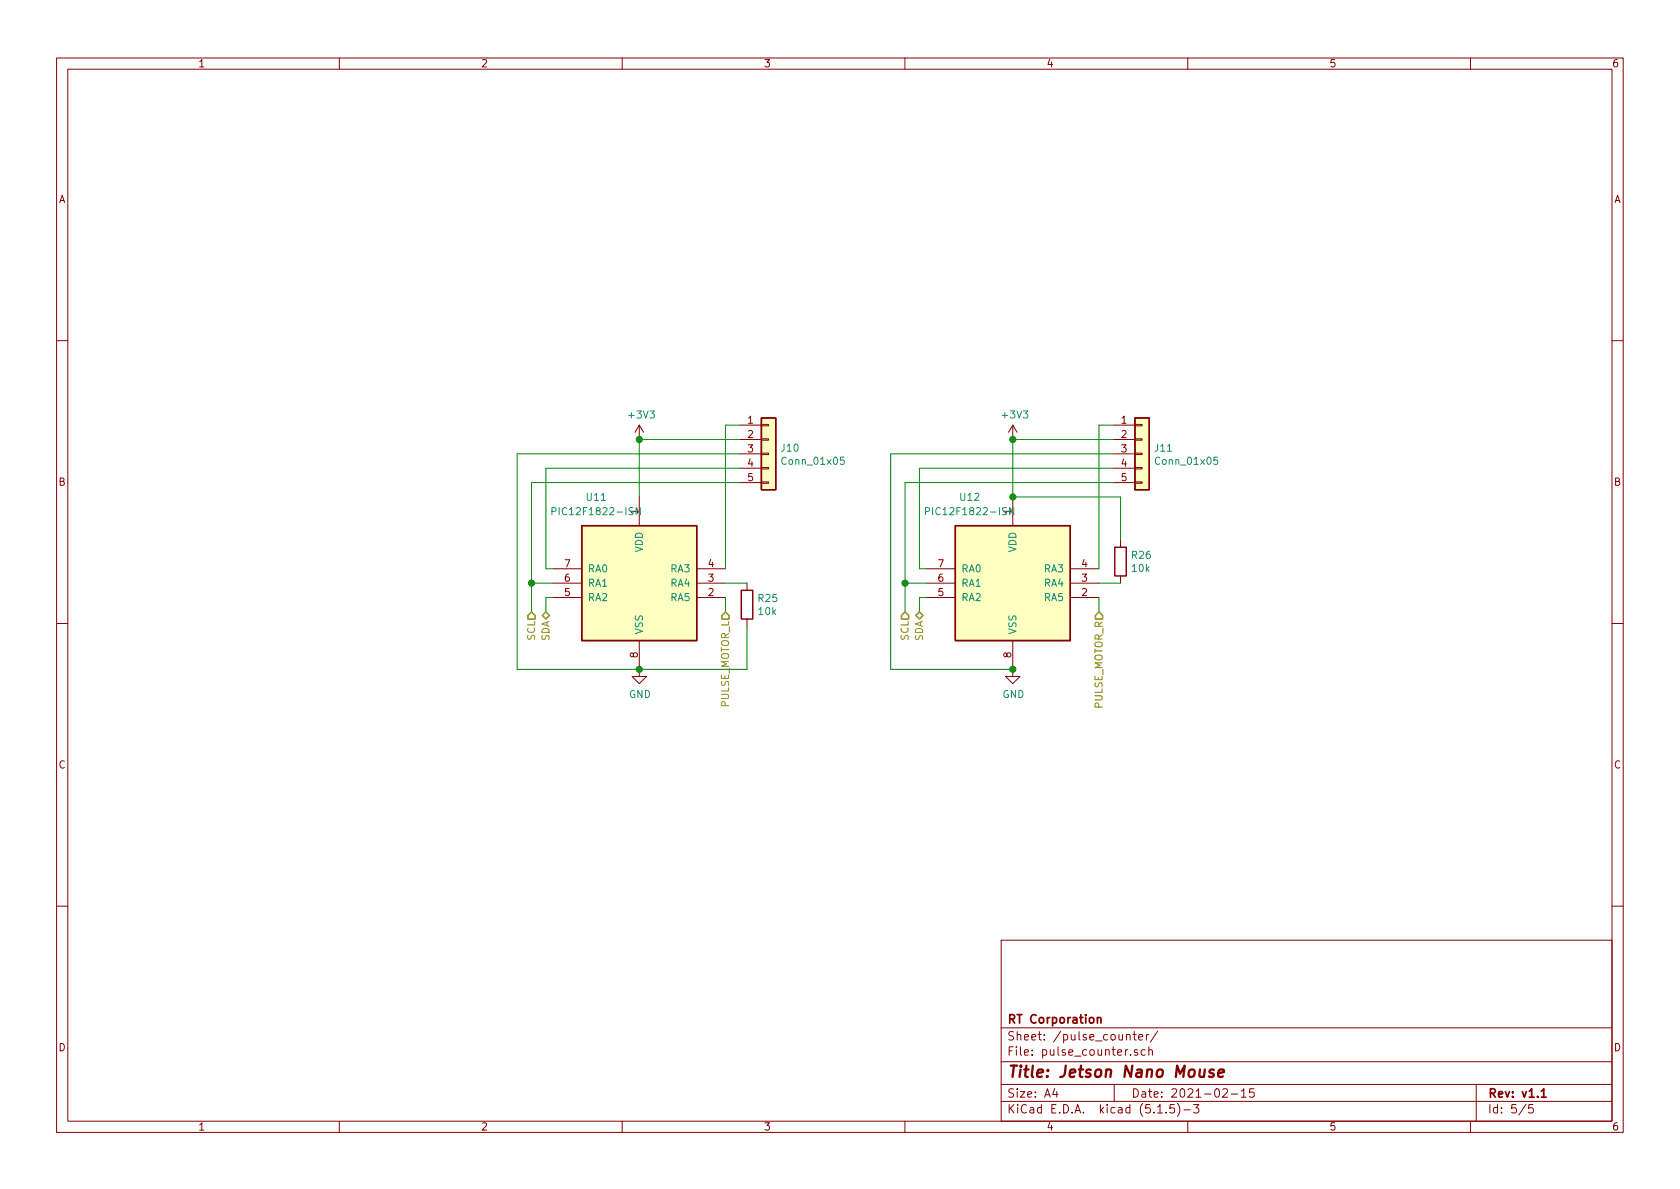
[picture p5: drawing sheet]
<svg xmlns="http://www.w3.org/2000/svg" width="297mm" height="210mm" viewBox="0 0 297 210" stroke-linecap="round" stroke-linejoin="round" font-family="sans-serif">
<g fill="none" stroke="#840000" stroke-width=".18">
<path d="M10 10.3h277v189.9h-277zM12 12.2h273v186.1h-273zM60 10.3v1.9M110 10.3v1.9M160 10.3v1.9M210 10.3v1.9M260 10.3v1.9M10 60.2h2M113 75.2v2.5M113 75.2l-.7 1.2M113 75.2l.8 1.2M130.8 75.2h3.8"/>
<path d="M130.8 77.7h3.8M134.6 77.6h1.3v.2h-1.3zM134.6 75.1h1.3v.2h-1.3zM179.1 75.2v2.5M179.1 75.2l-.8 1.2M179.1 75.2l.7 1.2M196.8 75.2h3.9M196.8 77.7h3.9M200.7 77.6h1.2v.2h-1.2zM200.7 75.1h1.2v.2h-1.2zM285 60.2h2M113 87.9v5.1"/>
<path d="M130.8 80.3h3.8M130.8 82.8h3.8M130.8 85.3h3.8M134.6 85.2h1.3v.3h-1.3zM134.6 82.7h1.3v.2h-1.3zM134.6 80.1h1.3v.3h-1.3zM179.1 87.9v5.1M196.8 80.3h3.9M196.8 82.8h3.9M196.8 85.3h3.9M198.1 95.5v1.3M200.7 85.2h1.2v.3h-1.2z"/>
<path d="M200.7 82.7h1.2v.2h-1.2zM200.7 80.1h1.2v.3h-1.2zM10 110.3h2M97.8 105.7h5.1M97.8 103.1h5.1M97.8 100.6h5.1M113 113.3v6.3h1.3l-1.3 1.3-1.2-1.3h1.2M123.2 105.7h5.1M123.2 103.1h5.1M123.2 100.6h5.1M132.1 103.1v1.3M132.1 109.5v1.2"/>
<path d="M163.8 105.7h5.1M163.8 103.1h5.1M163.8 100.6h5.1M179.1 113.3v6.3h1.2l-1.2 1.3-1.3-1.3h1.3M189.2 105.7h5.1M189.2 103.1h5.1M189.2 100.6h5.1M198.1 101.8v1.3M285 110.3h2M10 160.2h2M177 166.3h108v32h-108zM285 160.2h2"/>
<path d="M60 198.3v1.9M110 198.3v1.9M160 198.3v1.9M177 194.8h108M177 191.8h108M177 187.8h108M177 181.8h108M186.5 192.5l-.4 1h1M186.8 193v1M197 191.8v3M199.2 183.1l.2-.2 .4 .1v.9M200.3 182.9h.6"/>
<path d="M200.6 182.4v1.3l.3 .2M201.1 185.7l-.3-.1-.2 .2v.2l.5 .2v.3h-.5M201.3 183.4l.8-.1-.1-.3-.5-.1-.2 .2 .1 .7h.6M202.5 185.7l-.4-.1-.3 .3v.6l.3 .1 .4-.1M202.7 182.9v1M203.1 185.7l.2-.1 .4 .1 .1 .9M203.1 182.9l-.3 .1-.1 .2M203.1 185.1v1.5M204.7 196.8h.8M204.7 182.3l-1.3 2M206.2 196.7v.1M207.6 195.3h-.7l-.1 .7 .2-.1 .5 .1 .2 .2-.1 .5-.2 .1-.6-.1"/>
<path d="M208.2 195.1a1.71 1.71 0 0 1 0 2.3M209.3 196.3h1.2M210 198.3v1.9M211 195.3h1l-.5 .6 .4 .1v.7l-.2 .1-.7-.1M216.2 192.7l.2-.2h.4l.2 .5-.9 1h.9M217.7 193.5h1.1M219.5 193l.4-.5v1.5M219.5 194h.8M221.7 192.5h-.7l-.1 .7 .2-.1 .5 .1 .2 .2-.1 .5-.2 .1-.6-.1M260 198.3v1.9M261 191.8v6.5M269.8 195.2l-1.2 2"/>
<path d="M271 195.3h-.7v.7l.2-.1 .5 .1 .1 .2-.1 .5-.2 .1-.5-.1"/>
</g>
<path d="M194 179.9v1M194 180.1l.2-.2 .4 .1 .1 .9M272.5 193l.4-.5v1.5M272.5 194h.9" fill="none" stroke="#840000" stroke-width=".3"/>
<path d="M213 189.1l-.1 1.3M214.6 189.2a.49 .49 0 0 0-.8 .3l.3 .3 .5 .1v.2l-.3 .3-.6-.1M215.4 189.8l1-.2v-.4l-.6-.1-.3 .3-.1 .9 .2 .1 .6-.1" fill="none" stroke="#840000" stroke-width=".41"/>
<g fill="#ffffc2" stroke="#ffffc2" stroke-width=".18">
<path d="M168.9 93h20.3v20.3h-20.3z"/>
<path d="M102.9 93h20.3v20.3h-20.3z"/>
<path d="M134.6 73.9h2.6v12.7h-2.6z"/>
<path d="M200.7 73.9h2.5v12.7h-2.5z"/>
</g>
<path d="M134.6 73.9h2.6v12.7h-2.6zM200.7 73.9h2.5v12.7h-2.5zM102.9 93h20.3v20.3h-20.3zM168.9 93h20.3v20.3h-20.3zM197.1 96.8h2v5h-2zM131.1 104.4h2v5.1h-2z" fill="none" stroke="#840000" stroke-width=".25"/>
<path d="M97.6 90.4l.7-.1v-.4l-.7-.1v1.2M149.2 80.8h-.6v.7l.1-.2 .5 .1v.6l-.2 .1-.4-.1M163.6 90.4l.7-.1v-.4l-.7-.1v1.2M215.3 80.8h-.6l-.1 .7 .2-.2 .4 .1 .1 .6-.2 .1-.5-.1" fill="none" stroke="#008484" stroke-width=".18"/>
<g fill="none" stroke="#008400" stroke-width=".18">
<path d="M130.8 75.2h-2.5v25.4M130.8 77.7h-17.8v10.2M196.8 75.2h-2.5v25.4M196.8 77.7h-17.7v10.2h19v7.6M130.8 80.3h-39.4v38.1h40.7v-7.7M130.8 82.8h-34.3v17.8h1.3M130.8 85.3h-36.8v22.9M196.8 80.3h-39.3v38.1h21.6M196.8 82.8h-34.2v17.8h1.2M196.8 85.3h-36.8v22.9M94 103.1h3.8M97.8 105.7h-1.3v2.5"/>
<path d="M128.3 103.1h3.8M128.3 105.7v2.5M160 103.1h3.8M163.8 105.7h-1.2v2.5M194.3 103.1h3.8M194.3 105.7v2.5"/>
</g>
<path d="M93.3 108.8l.7-.6 .6 .6v.7h-1.3zM95.9 108.8l.6-.6 .7 .6-.7 .7zM128.3 108.2l.6 .6v.7h-1.3v-.7zM160 108.2l.7 .6v.7h-1.3v-.7zM161.9 108.8l.7-.6 .6 .6-.6 .7zM194.3 108.2l.6 .6v.7h-1.2v-.7z" fill="none" stroke="#848400" stroke-width=".25"/>
<g fill="#008400" stroke="#008400" stroke-width=".25">
<circle cx="113" cy="118.4" r=".51"/>
<circle cx="179.1" cy="118.4" r=".51"/>
<circle cx="113" cy="77.7" r=".51"/>
<circle cx="94" cy="103.1" r=".51"/>
<circle cx="179.1" cy="77.7" r=".51"/>
<circle cx="179.1" cy="87.9" r=".51"/>
<circle cx="160" cy="103.1" r=".51"/>
</g>
<text font-size="2.8" fill="#840000" x="178" y="190.5">Title: Jetson Nano Mouse</text>
<g font-size="2.1" fill="#840000">
<text x="178" y="184">Sheet: /pulse_counter/</text>
<text x="178" y="181">RT Corporation</text>
<text x="178" y="186.7">File: pulse_counter.sch</text>
<text x="178" y="196.9">KiCad E.D.A. kicad (5.1.5)-3</text>
<text x="178" y="194.1">Size: A4</text>
<text x="200" y="194.1">Date: 2021-02-15</text>
<text x="263" y="194.1">Rev: v1.1</text>
<text x="263" y="196.9">Id: 5/5</text>
</g>
<g font-size="1.8" fill="#840000">
<text x="35" y="11.9">1</text>
<text x="85" y="11.9">2</text>
<text x="135" y="11.9">3</text>
<text x="185" y="11.9">4</text>
<text x="235" y="11.9">5</text>
<text x="285" y="11.9">6</text>
<text x="10.4" y="35.9">A</text>
<text x="285.4" y="35.9">A</text>
<text x="132.2" y="74.9">1</text>
<text x="132.2" y="77.5">2</text>
<text x="198.3" y="74.9">1</text>
<text x="198.3" y="77.5">2</text>
<text x="132.2" y="80">3</text>
<text x="132.2" y="82.5">4</text>
<text x="198.3" y="80">3</text>
<text x="198.3" y="82.5">4</text>
<text x="10.4" y="85.9">B</text>
<text x="132.2" y="85.1">5</text>
<text x="198.3" y="85.1">5</text>
<text x="285.4" y="85.9">B</text>
<text x="99.8" y="100.3">7</text>
<text x="125.2" y="100.3">4</text>
<text x="165.9" y="100.3">7</text>
<text x="191.3" y="100.3">4</text>
<text x="99.8" y="105.4">5</text>
<text x="99.8" y="102.9">6</text>
<text x="125.2" y="105.4">2</text>
<text x="125.2" y="102.9">3</text>
<text x="165.9" y="105.4">5</text>
<text x="165.9" y="102.9">6</text>
<text x="191.3" y="105.4">2</text>
<text x="191.3" y="102.9">3</text>
<text x="112.8" y="116.3" transform="rotate(-90 112.8 116.3)">8</text>
<text x="178.8" y="116.3" transform="rotate(-90 178.8 116.3)">8</text>
<text x="10.4" y="135.9">C</text>
<text x="285.4" y="135.9">C</text>
<text x="10.4" y="185.9">D</text>
<text x="285.4" y="185.9">D</text>
<text x="35" y="199.9">1</text>
<text x="85" y="199.9">2</text>
<text x="135" y="199.9">3</text>
<text x="185" y="199.9">4</text>
<text x="235" y="199.9">5</text>
<text x="285" y="199.9">6</text>
</g>
<g font-size="1.8" fill="#008484">
<text x="111.3" y="74">+3V3</text>
<text x="177.4" y="74">+3V3</text>
<text x="138.2" y="79.9">J10</text>
<text x="138.6" y="82.2">Conn_01x05</text>
<text x="204.2" y="79.9">J11</text>
<text x="204.6" y="82.2">Conn_01x05</text>
<text x="103.8" y="88.6">U11</text>
<text x="169.8" y="88.6">U12</text>
<text x="98.7" y="91.1">PIC12F1822-ISN</text>
<text x="112.8" y="90.9" transform="rotate(-90 112.8 90.9)">1</text>
<text x="164.7" y="91.1">PIC12F1822-ISN</text>
<text x="178.8" y="90.9" transform="rotate(-90 178.8 90.9)">1</text>
<text x="103.9" y="101.2">RA0</text>
<text x="113.7" y="97.7" transform="rotate(-90 113.7 97.7)">VDD</text>
<text x="118.6" y="101.2">RA3</text>
<text x="169.9" y="101.2">RA0</text>
<text x="179.7" y="97.7" transform="rotate(-90 179.7 97.7)">VDD</text>
<text x="184.7" y="101.2">RA3</text>
<text x="200.2" y="98.8">R26</text>
<text x="200.2" y="101.1">10k</text>
<text x="103.9" y="106.3">RA2</text>
<text x="103.9" y="103.8">RA1</text>
<text x="118.6" y="106.3">RA5</text>
<text x="118.6" y="103.8">RA4</text>
<text x="134.1" y="106.4">R25</text>
<text x="169.9" y="106.3">RA2</text>
<text x="169.9" y="103.8">RA1</text>
<text x="184.7" y="106.3">RA5</text>
<text x="184.7" y="103.8">RA4</text>
<text x="113.7" y="112.3" transform="rotate(-90 113.7 112.3)">VSS</text>
<text x="134.2" y="108.8">10k</text>
<text x="179.7" y="112.3" transform="rotate(-90 179.7 112.3)">VSS</text>
<text x="111.2" y="123.4">GND</text>
<text x="177.2" y="123.4">GND</text>
</g>
<g font-size="1.8" fill="#848400">
<text x="94.6" y="113.3" transform="rotate(-90 94.6 113.3)">SCL</text>
<text x="97.2" y="113.5" transform="rotate(-90 97.2 113.5)">SDA</text>
<text x="160.7" y="113.3" transform="rotate(-90 160.7 113.3)">SCL</text>
<text x="163.2" y="113.5" transform="rotate(-90 163.2 113.5)">SDA</text>
<text x="128.9" y="125.2" transform="rotate(-90 128.9 125.2)">PULSE_MOTOR_L</text>
<text x="194.9" y="125.4" transform="rotate(-90 194.9 125.4)">PULSE_MOTOR_R</text>
</g>
</svg>
